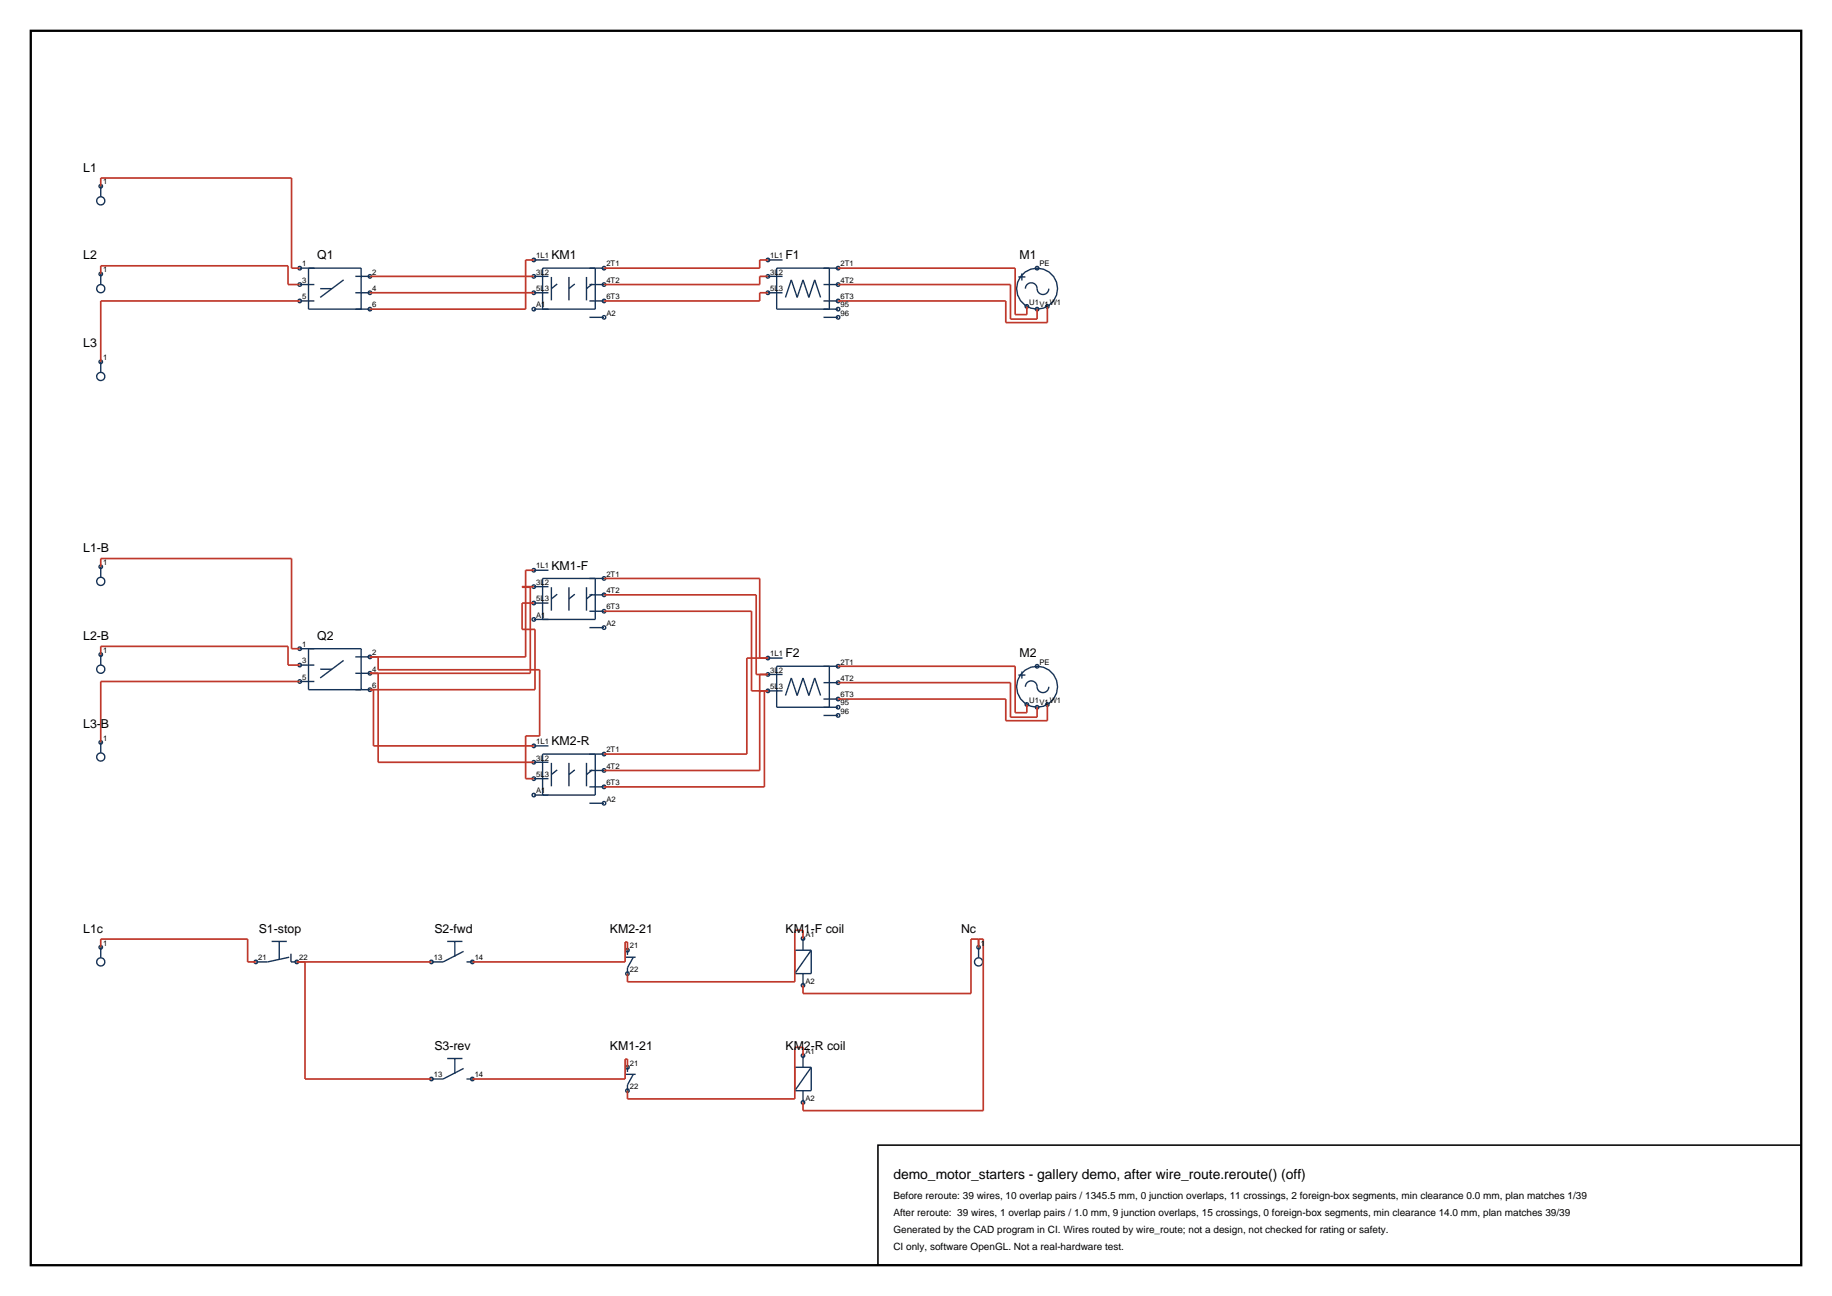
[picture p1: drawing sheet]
<svg xmlns="http://www.w3.org/2000/svg" width="420mm" height="297mm" viewBox="0 0 420 297" stroke-linecap="round" stroke-linejoin="round" font-family="sans-serif">
<path d="M7.1 7.1h405.8v282.8h-405.8z" fill="none" stroke="#000" stroke-width=".53"/>
<g fill="none" stroke="#143359" stroke-width=".32">
<path d="M23.1 42.7v2.4M122.4 59.6h3.3M176 59.6h3.4M23.1 62.8v2.4M68.7 61.5h14.1v9.3M68.7 65.2h3.4M68.7 69h3.4M70.7 61.5v9.3h14.1M73.4 66.1h2.7M78.8 64.1l-5.4 4.1M81.5 63.3h3.3M81.5 67.1h3.3"/>
<path d="M122.4 63.3h3.3M122.4 67.1h3.3M126.4 63.5v5.3M127.7 65.1l-1.3 1M130.4 63.5v5.3M131.8 65.1l-1.4 1M134.5 63.5v5.3M135.1 65.2h3.4M135.1 69h3.4M135.1 72.7h3.4M135.8 65.1l-1.3 1M136.5 61.5v9.3h-14.1"/>
<path d="M138.5 61.5h-14.1v9.3M176 63.3h3.4M176 67.1h3.4M180.1 68.2l1.3-4.1 1.4 4.1 1.3-4.1 1.3 4.1 1.4-4.1 1.3 4.1M188.8 65.2h3.3M188.8 69h3.3M188.8 72.7h3.3M190.1 61.5v9.3M192.1 61.5h-14v9.3h14M233.5 63.5h1.6M234.3 62.7v1.6M235.1 66.1a1.4 1.4 0 0 1 1.6-1.3 1.4 1.4 0 0 1 1.1 1.8 1.34 1.34 0 0 0 1.5 .9 1.34 1.34 0 0 0 1.1-1.4"/>
<path d="M237.8 70.8h.1M237.8 61.5h.1M23.1 82.9v2.4M23.1 129.9v2.4M122.4 130.7h3.3M122.4 134.4h3.3M122.4 138.2h3.3M126.4 134.6v5.3M127.7 136.2l-1.3 1.1M130.4 134.6v5.3M131.8 136.2l-1.4 1.1M134.5 134.6v5.3"/>
<path d="M135.1 136.3h3.4M135.8 136.2l-1.3 1.1M136.5 132.6v9.4h-14.1M138.5 132.6h-14.1v9.4M23.1 150v2.4M68.7 148.7h14.1v9.4M68.7 152.4h3.4M68.7 156.2h3.4M70.7 148.7v9.4h14.1M73.4 153.4h2.7M78.8 151.3l-5.4 4.1M81.5 150.5h3.3"/>
<path d="M81.5 154.3h3.3M135.1 140.1h3.4M135.1 143.8h3.4M176 150.8h3.4M176 154.6h3.4M176 158.3h3.4M180.1 159.4l1.3-4 1.4 4 1.3-4 1.3 4 1.4-4 1.3 4M188.8 156.4h3.3M190.1 152.7v9.4M192.1 152.7h-14v9.4h14M233.5 154.7h1.6M234.3 153.9v1.6"/>
<path d="M235.1 157.4a1.4 1.4 0 0 1 1.6-1.3 1.4 1.4 0 0 1 1.1 1.7 1.34 1.34 0 0 0 1.5 .9 1.34 1.34 0 0 0 1.1-1.3M237.8 152.7h.1M23.1 170.1v2.4M122.4 170.9h3.3M122.4 174.7h3.3M122.4 178.4h3.3M126.4 174.8v5.4M127.7 176.4l-1.3 1.1M130.4 174.8v5.4M131.8 176.4l-1.4 1.1M134.5 174.8v5.4M135.1 176.6h3.4"/>
<path d="M135.8 176.4l-1.3 1.1M136.5 172.8v9.4h-14.1M138.5 172.8h-14.1v9.4M188.8 160.2h3.3M188.8 164h3.3M237.8 162.1h.1M135.1 180.3h3.4M135.1 184.1h3.4M23.1 217.1v2.4M62.3 215.7h3.5M64 215.7v4.2M66.3 219.4l-5 1h-2.6"/>
<path d="M66.7 218.6v1.8h1.3M102.5 215.7h3.5M104.3 215.7v3.5M106.3 218l-4.7 2.4h-2.7M143.3 219.4h2.4M143.8 217.8v1M145.2 219.4l-1.4 2.4v1.3M184.1 215.1v2.7M186 217.8v5.3h-3.8M186 217.8h-3.8v5.3M186 217.8l-3.8 5.3M224.3 217.1v2.4"/>
<path d="M107 220.4h1.3M184.1 223.1v2.7M102.5 242.6h3.5M104.3 242.6v3.5M106.3 244.9l-4.7 2.4h-2.7M107 247.3h1.3M143.3 246.2h2.4M143.8 244.6v1.1M145.2 246.2l-1.4 2.4v1.4M184.1 241.9v2.7M184.1 250v2.6M186 244.6v5.4h-3.8"/>
<path d="M186 244.6h-3.8v5.4M186 244.6l-3.8 5.4"/>
<circle cx="23.1" cy="46" r=".94"/>
<circle cx="23.1" cy="42.7" r=".4"/>
<circle cx="122.4" cy="59.6" r=".4"/>
<circle cx="176" cy="59.6" r=".4"/>
<circle cx="23.1" cy="66.2" r=".94"/>
<circle cx="23.1" cy="62.8" r=".4"/>
<circle cx="68.7" cy="61.5" r=".4"/>
<circle cx="68.7" cy="65.2" r=".4"/>
<circle cx="68.7" cy="69" r=".4"/>
<circle cx="84.8" cy="67.1" r=".4"/>
<circle cx="84.8" cy="63.3" r=".4"/>
<circle cx="84.8" cy="70.8" r=".4"/>
<circle cx="122.4" cy="67.1" r=".4"/>
<circle cx="122.4" cy="70.8" r=".4"/>
<circle cx="122.4" cy="63.3" r=".4"/>
<circle cx="138.5" cy="72.7" r=".4"/>
<circle cx="138.5" cy="65.2" r=".4"/>
<circle cx="138.5" cy="61.5" r=".4"/>
<circle cx="138.5" cy="69" r=".4"/>
<circle cx="176" cy="67.1" r=".4"/>
<circle cx="176" cy="63.3" r=".4"/>
<circle cx="192.1" cy="61.5" r=".4"/>
<circle cx="192.1" cy="65.2" r=".4"/>
<circle cx="192.1" cy="72.7" r=".4"/>
<circle cx="192.1" cy="70.8" r=".4"/>
<circle cx="192.1" cy="69" r=".4"/>
<circle cx="235.4" cy="70.2" r=".4"/>
<circle cx="237.8" cy="70.8" r=".4"/>
<circle cx="237.8" cy="61.5" r=".4"/>
<circle cx="237.8" cy="66.2" r="4.7"/>
<circle cx="240.1" cy="70.2" r=".4"/>
<circle cx="23.1" cy="82.9" r=".4"/>
<circle cx="23.1" cy="86.3" r=".94"/>
<circle cx="23.1" cy="133.2" r=".94"/>
<circle cx="23.1" cy="129.9" r=".4"/>
<circle cx="122.4" cy="130.7" r=".4"/>
<circle cx="122.4" cy="138.2" r=".4"/>
<circle cx="122.4" cy="134.4" r=".4"/>
<circle cx="138.5" cy="136.3" r=".4"/>
<circle cx="138.5" cy="132.6" r=".4"/>
<circle cx="23.1" cy="153.4" r=".94"/>
<circle cx="23.1" cy="150" r=".4"/>
<circle cx="68.7" cy="148.7" r=".4"/>
<circle cx="68.7" cy="152.4" r=".4"/>
<circle cx="68.7" cy="156.2" r=".4"/>
<circle cx="84.8" cy="154.3" r=".4"/>
<circle cx="84.8" cy="150.5" r=".4"/>
<circle cx="84.8" cy="158.1" r=".4"/>
<circle cx="122.4" cy="142" r=".4"/>
<circle cx="138.5" cy="143.8" r=".4"/>
<circle cx="138.5" cy="140.1" r=".4"/>
<circle cx="176" cy="158.3" r=".4"/>
<circle cx="176" cy="154.6" r=".4"/>
<circle cx="176" cy="150.8" r=".4"/>
<circle cx="192.1" cy="152.7" r=".4"/>
<circle cx="192.1" cy="156.4" r=".4"/>
<circle cx="237.8" cy="152.7" r=".4"/>
<circle cx="237.8" cy="157.4" r="4.7"/>
<circle cx="23.1" cy="170.1" r=".4"/>
<circle cx="23.1" cy="173.5" r=".94"/>
<circle cx="122.4" cy="174.7" r=".4"/>
<circle cx="122.4" cy="170.9" r=".4"/>
<circle cx="122.4" cy="178.4" r=".4"/>
<circle cx="138.5" cy="172.8" r=".4"/>
<circle cx="138.5" cy="176.6" r=".4"/>
<circle cx="192.1" cy="162.1" r=".4"/>
<circle cx="192.1" cy="160.2" r=".4"/>
<circle cx="192.1" cy="164" r=".4"/>
<circle cx="235.4" cy="161.4" r=".4"/>
<circle cx="237.8" cy="162.1" r=".4"/>
<circle cx="240.1" cy="161.4" r=".4"/>
<circle cx="122.4" cy="182.2" r=".4"/>
<circle cx="138.5" cy="180.3" r=".4"/>
<circle cx="138.5" cy="184.1" r=".4"/>
<circle cx="23.1" cy="217.1" r=".4"/>
<circle cx="143.8" cy="217.8" r=".4"/>
<circle cx="184.1" cy="215.1" r=".4"/>
<circle cx="224.3" cy="217.1" r=".4"/>
<circle cx="23.1" cy="220.4" r=".94"/>
<circle cx="58.7" cy="220.4" r=".4"/>
<circle cx="68" cy="220.4" r=".4"/>
<circle cx="98.9" cy="220.4" r=".4"/>
<circle cx="108.3" cy="220.4" r=".4"/>
<circle cx="143.8" cy="223.1" r=".4"/>
<circle cx="184.1" cy="225.8" r=".4"/>
<circle cx="224.3" cy="220.4" r=".94"/>
<circle cx="98.9" cy="247.3" r=".4"/>
<circle cx="108.3" cy="247.3" r=".4"/>
<circle cx="143.8" cy="244.6" r=".4"/>
<circle cx="143.8" cy="250" r=".4"/>
<circle cx="184.1" cy="241.9" r=".4"/>
<circle cx="184.1" cy="252.6" r=".4"/>
</g>
<g fill="none" stroke="#bf382b" stroke-width=".39">
<path d="M23.1 42.7v-1.9h43.7v20.7h1.9M122.4 59.6h-1.9v11.2h-35.7M176 59.6h-1.8v1.9h-35.7M23.1 62.8v-1.9h42.9v4.3h2.7M68.7 69h-45.6v13.9M84.8 63.3h37.6M84.8 67.1h37.6M176 63.3h-1.8v1.9h-35.7M176 67.1h-1.8v1.9h-35.7M192.1 61.5h40.6v10.6h2.7v-1.9M192.1 65.2h39.6v7.9h6.1v-2.3M192.1 69h38.5v4.9h9.5v-3.7"/>
<path d="M23.1 129.9v-1.9h43.7v20.7h1.9M122.4 130.7h-1.9v19.8h-35.7M122.4 134.4h-2.7v.2h1.9v19.7h-36.8M122.4 138.2h-2.7v6h3v13.9h-37.9M138.5 132.6h35.7v18.2M138.5 136.3h34.9v18.3h2.6M23.1 150v-1.9h42.9v4.3h2.7M68.7 156.2h-45.6v13.9M85.6 158.1v12.8h36.8M86.7 150.5v3h37v15.2h-3.2v9.7h1.9M86.7 154.3v20.4h35.7M138.5 140.1h33.8v18.2h3.7"/>
<path d="M174.2 154.6v22h-35.7M174.4 158.3v.2h-.2M175.2 158.3v22h-36.7M176 150.8h-4.8v22h-32.7M192.1 152.7h40.6v10.6h2.7v-1.9M192.1 156.4h39.6v8h6.1v-2.3M192.1 160.2h38.5v5h9.5v-3.8M23.1 217.1v-1.9h33.7v5.2h1.9M143.8 217.8v-1.9h-.5v4.5h-35M184.1 215.1v-1.9h-1.9v11.8h-38.4v-1.9M224.3 215.2v1.9M68 220.4h30.9"/>
<path d="M69.9 220.4v26.9h29M184.1 225.8v1.9h38.5v-12.5h2.8v39.3h-41.3v-1.9M143.8 244.6v-1.9h-.5v4.6h-35M184.1 241.9v-1.9h-1.9v11.8h-38.4v-1.8"/>
</g>
<path d="M201.3 262.4h211.6v27.5h-211.6z" fill="none" stroke="#000" stroke-width=".35"/>
<text font-size="3.2" x="204.8" y="270.2">demo_motor_starters - gallery demo, after wire_route.reroute() (off)</text>
<g font-size="2.8">
<text x="19.1" y="39.3">L1</text>
<text x="19.1" y="59.4">L2</text>
<text x="72.7" y="59.4">Q1</text>
<text x="126.4" y="59.4">KM1</text>
<text x="180.1" y="59.4">F1</text>
<text x="233.7" y="59.4">M1</text>
<text x="19.1" y="79.6">L3</text>
<text x="19.1" y="126.5">L1-B</text>
<text x="126.4" y="130.5">KM1-F</text>
<text x="19.1" y="146.6">L2-B</text>
<text x="72.7" y="146.6">Q2</text>
<text x="180.1" y="150.7">F2</text>
<text x="233.7" y="150.7">M2</text>
<text x="19.1" y="166.8">L3-B</text>
<text x="126.4" y="170.8">KM2-R</text>
<text x="19.1" y="213.7">L1c</text>
<text x="59.3" y="213.7">S1-stop</text>
<text x="99.6" y="213.7">S2-fwd</text>
<text x="139.8" y="213.7">KM2-21</text>
<text x="180.1" y="213.7">KM1-F coil</text>
<text x="220.3" y="213.7">Nc</text>
<text x="99.6" y="240.6">S3-rev</text>
<text x="139.8" y="240.6">KM1-21</text>
<text x="180.1" y="240.6">KM2-R coil</text>
</g>
<g font-size="2.3">
<text x="204.8" y="274.8">Before reroute: 39 wires, 10 overlap pairs / 1345.5 mm, 0 junction overlaps, 11 crossings, 2 foreign-box segments, min clearance 0.0 mm, plan matches 1/39</text>
<text x="204.8" y="278.7">After reroute: 39 wires, 1 overlap pairs / 1.0 mm, 9 junction overlaps, 15 crossings, 0 foreign-box segments, min clearance 14.0 mm, plan matches 39/39</text>
<text x="204.8" y="282.5">Generated by the CAD program in CI. Wires routed by wire_route; not a design, not checked for rating or safety.</text>
<text x="204.8" y="286.4">CI only, software OpenGL. Not a real-hardware test.</text>
</g>
<g font-size="1.8">
<text x="23.6" y="42.3">1</text>
<text x="122.9" y="59.2">1L1</text>
<text x="176.6" y="59.2">1L1</text>
<text x="23.6" y="62.4">1</text>
<text x="69.3" y="61.1">1</text>
<text x="69.3" y="64.8">3</text>
<text x="85.4" y="62.9">2</text>
<text x="122.9" y="62.9">3L2</text>
<text x="139" y="61.1">2T1</text>
<text x="139" y="64.8">4T2</text>
<text x="176.6" y="62.9">3L2</text>
<text x="192.7" y="61.1">2T1</text>
<text x="192.7" y="64.8">4T2</text>
<text x="238.3" y="61.1">PE</text>
<text x="69.3" y="68.6">5</text>
<text x="85.4" y="66.7">4</text>
<text x="85.4" y="70.4">6</text>
<text x="122.9" y="66.7">5L3</text>
<text x="122.9" y="70.4">A1</text>
<text x="139" y="68.6">6T3</text>
<text x="176.6" y="66.7">5L3</text>
<text x="192.7" y="68.6">6T3</text>
<text x="192.7" y="70.4">95</text>
<text x="236" y="69.8">U1</text>
<text x="238.3" y="70.4">V1</text>
<text x="240.6" y="69.8">W1</text>
<text x="139" y="72.3">A2</text>
<text x="192.7" y="72.3">96</text>
<text x="23.6" y="82.5">1</text>
<text x="23.6" y="129.5">1</text>
<text x="122.9" y="130.3">1L1</text>
<text x="122.9" y="134">3L2</text>
<text x="122.9" y="137.8">5L3</text>
<text x="139" y="132.2">2T1</text>
<text x="139" y="135.9">4T2</text>
<text x="122.9" y="141.6">A1</text>
<text x="139" y="139.7">6T3</text>
<text x="139" y="143.4">A2</text>
<text x="23.6" y="149.6">1</text>
<text x="69.3" y="148.3">1</text>
<text x="69.3" y="152">3</text>
<text x="69.3" y="155.8">5</text>
<text x="85.4" y="150.1">2</text>
<text x="85.4" y="153.9">4</text>
<text x="176.6" y="150.4">1L1</text>
<text x="176.6" y="154.2">3L2</text>
<text x="192.7" y="152.3">2T1</text>
<text x="238.3" y="152.3">PE</text>
<text x="85.4" y="157.6">6</text>
<text x="176.6" y="157.9">5L3</text>
<text x="192.7" y="156">4T2</text>
<text x="192.7" y="159.8">6T3</text>
<text x="192.7" y="161.7">95</text>
<text x="236" y="161">U1</text>
<text x="238.3" y="161.7">V1</text>
<text x="240.6" y="161">W1</text>
<text x="192.7" y="163.6">96</text>
<text x="23.6" y="169.7">1</text>
<text x="122.9" y="170.5">1L1</text>
<text x="139" y="172.4">2T1</text>
<text x="122.9" y="174.3">3L2</text>
<text x="122.9" y="178">5L3</text>
<text x="139" y="176.2">4T2</text>
<text x="139" y="179.9">6T3</text>
<text x="122.9" y="181.8">A1</text>
<text x="139" y="183.7">A2</text>
<text x="184.6" y="214.7">A1</text>
<text x="23.6" y="216.7">1</text>
<text x="59.2" y="220">21</text>
<text x="68.6" y="220">22</text>
<text x="99.4" y="220">13</text>
<text x="108.8" y="220">14</text>
<text x="144.4" y="217.4">21</text>
<text x="224.9" y="216.7">1</text>
<text x="144.4" y="222.7">22</text>
<text x="184.6" y="225.4">A2</text>
<text x="144.4" y="244.2">21</text>
<text x="184.6" y="241.5">A1</text>
<text x="99.4" y="246.9">13</text>
<text x="108.8" y="246.9">14</text>
<text x="144.4" y="249.6">22</text>
<text x="184.6" y="252.2">A2</text>
</g>
</svg>
